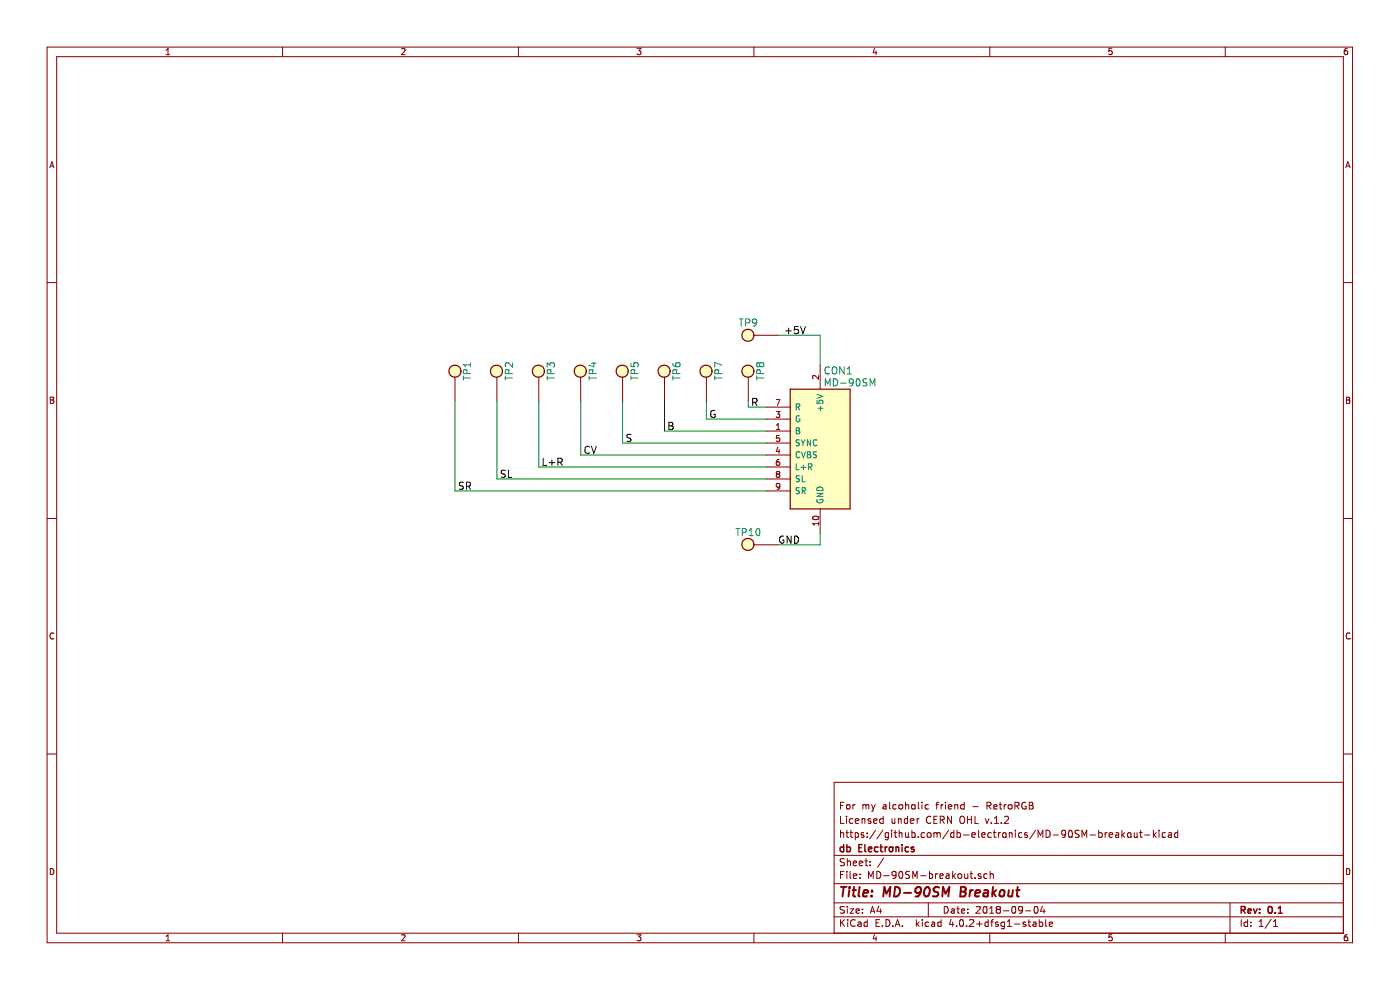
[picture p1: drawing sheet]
EESchema Schematic File Version 2
LIBS:power
LIBS:db-connectors
LIBS:db-diodes
LIBS:db-mcu
LIBS:db-memory
LIBS:db-passives
LIBS:db-sem
LIBS:db-transistors
LIBS:db-vgparts
LIBS:MD-90SM-breakout-cache
EELAYER 25 0
EELAYER END
$Descr A4 11693 8268
encoding utf-8
Sheet 1 1
Title "MD-90SM Breakout"
Date "2018-09-04"
Rev "0.1"
Comp "db Electronics"
Comment1 "https://github.com/db-electronics/MD-90SM-breakout-kicad"
Comment2 "Licensed under CERN OHL v.1.2"
Comment3 "For my alcoholic friend - RetroRGB"
Comment4 ""
$EndDescr
$Comp
L MD-90SM CON1
U 1 1
P 6600 3250
F 0 "CON1" H 7000 3400 60  0000 C CNN
F 1 "MD-90SM" H 7100 3300 60  0000 C CNN
F 2 "db-thparts:MD-90SM" H 7275 3775 60  0001 C CNN
F 3 "http://www.cui.com/product/resource/digikeypdf/md-sm-series.pdf" H 8400 3700 60  0001 C CNN
F 4 "CP-2290-ND" H 7100 3500 60  0001 C CNN "Digikey"
F 5 "CONN RCPT FMALE MINI DIN 9P SLDR" H 7650 3600 60  0001 C CNN "Description"
	1    6600 3250
	1    0    0    -1  
$EndComp
$Comp
L TP_50x100 TP8
U 1 1
P 6250 3150
F 0 "TP8" H 6200 3250 60  0000 C CNN
F 1 "TP_50x100" H 6350 3350 60  0001 C CNN
F 2 "db-smt:TP_50-100" H 6550 3450 60  0001 C CNN
F 3 "" H 6250 3100 60  0001 C CNN
F 4 "#ND" H 6400 3450 60  0001 C CNN "Digikey"
F 5 "0.05\" x 0.10\" SMT Test Point" H 6925 3550 60  0001 C CNN "Description"
	1    6250 3150
	0    1    1    0   
$EndComp
Wire Wire Line
	6250 3400 6400 3400
$Comp
L TP_50x100 TP7
U 1 1
P 5900 3150
F 0 "TP7" H 5850 3250 60  0000 C CNN
F 1 "TP_50x100" H 6000 3350 60  0001 C CNN
F 2 "db-smt:TP_50-100" H 6200 3450 60  0001 C CNN
F 3 "" H 5900 3100 60  0001 C CNN
F 4 "#ND" H 6050 3450 60  0001 C CNN "Digikey"
F 5 "0.05\" x 0.10\" SMT Test Point" H 6575 3550 60  0001 C CNN "Description"
	1    5900 3150
	0    1    1    0   
$EndComp
Wire Wire Line
	5900 3500 6400 3500
$Comp
L TP_50x100 TP6
U 1 1
P 5550 3150
F 0 "TP6" H 5500 3250 60  0000 C CNN
F 1 "TP_50x100" H 5650 3350 60  0001 C CNN
F 2 "db-smt:TP_50-100" H 5850 3450 60  0001 C CNN
F 3 "" H 5550 3100 60  0001 C CNN
F 4 "#ND" H 5700 3450 60  0001 C CNN "Digikey"
F 5 "0.05\" x 0.10\" SMT Test Point" H 6225 3550 60  0001 C CNN "Description"
	1    5550 3150
	0    1    1    0   
$EndComp
Wire Wire Line
	5550 3350 5550 3600
Wire Wire Line
	5550 3600 6400 3600
Wire Wire Line
	5900 3350 5900 3500
Wire Wire Line
	6250 3350 6250 3400
$Comp
L TP_50x100 TP5
U 1 1
P 5200 3150
F 0 "TP5" H 5150 3250 60  0000 C CNN
F 1 "TP_50x100" H 5300 3350 60  0001 C CNN
F 2 "db-smt:TP_50-100" H 5500 3450 60  0001 C CNN
F 3 "" H 5200 3100 60  0001 C CNN
F 4 "#ND" H 5350 3450 60  0001 C CNN "Digikey"
F 5 "0.05\" x 0.10\" SMT Test Point" H 5875 3550 60  0001 C CNN "Description"
	1    5200 3150
	0    1    1    0   
$EndComp
$Comp
L TP_50x100 TP4
U 1 1
P 4850 3150
F 0 "TP4" H 4800 3250 60  0000 C CNN
F 1 "TP_50x100" H 4950 3350 60  0001 C CNN
F 2 "db-smt:TP_50-100" H 5150 3450 60  0001 C CNN
F 3 "" H 4850 3100 60  0001 C CNN
F 4 "#ND" H 5000 3450 60  0001 C CNN "Digikey"
F 5 "0.05\" x 0.10\" SMT Test Point" H 5525 3550 60  0001 C CNN "Description"
	1    4850 3150
	0    1    1    0   
$EndComp
Wire Wire Line
	6400 3700 5200 3700
Wire Wire Line
	5200 3700 5200 3350
Wire Wire Line
	6400 3800 4850 3800
Wire Wire Line
	4850 3800 4850 3350
$Comp
L TP_50x100 TP9
U 1 1
P 6300 2800
F 0 "TP9" H 6250 2900 60  0000 C CNN
F 1 "TP_50x100" H 6400 3000 60  0001 C CNN
F 2 "db-smt:TP_50-100" H 6600 3100 60  0001 C CNN
F 3 "" H 6300 2750 60  0001 C CNN
F 4 "#ND" H 6450 3100 60  0001 C CNN "Digikey"
F 5 "0.05\" x 0.10\" SMT Test Point" H 6975 3200 60  0001 C CNN "Description"
	1    6300 2800
	1    0    0    -1  
$EndComp
Wire Wire Line
	6850 2800 6850 3050
$Comp
L TP_50x100 TP10
U 1 1
P 6300 4550
F 0 "TP10" H 6250 4650 60  0000 C CNN
F 1 "TP_50x100" H 6400 4750 60  0001 C CNN
F 2 "db-smt:TP_50-100" H 6600 4850 60  0001 C CNN
F 3 "" H 6300 4500 60  0001 C CNN
F 4 "#ND" H 6450 4850 60  0001 C CNN "Digikey"
F 5 "0.05\" x 0.10\" SMT Test Point" H 6975 4950 60  0001 C CNN "Description"
	1    6300 4550
	1    0    0    -1  
$EndComp
Text Label 6275 3400 0    60   ~ 0
R
Text Label 5925 3500 0    60   ~ 0
G
Text Label 5575 3600 0    60   ~ 0
B
Text Label 5225 3700 0    60   ~ 0
S
Text Label 4875 3800 0    60   ~ 0
CV
Wire Wire Line
	6500 2800 6850 2800
Text Label 6550 2800 0    60   ~ 0
+5V
$Comp
L TP_50x100 TP3
U 1 1
P 4500 3150
F 0 "TP3" H 4450 3250 60  0000 C CNN
F 1 "TP_50x100" H 4600 3350 60  0001 C CNN
F 2 "db-smt:TP_50-100" H 4800 3450 60  0001 C CNN
F 3 "" H 4500 3100 60  0001 C CNN
F 4 "#ND" H 4650 3450 60  0001 C CNN "Digikey"
F 5 "0.05\" x 0.10\" SMT Test Point" H 5175 3550 60  0001 C CNN "Description"
	1    4500 3150
	0    1    1    0   
$EndComp
$Comp
L TP_50x100 TP2
U 1 1
P 4150 3150
F 0 "TP2" H 4100 3250 60  0000 C CNN
F 1 "TP_50x100" H 4250 3350 60  0001 C CNN
F 2 "db-smt:TP_50-100" H 4450 3450 60  0001 C CNN
F 3 "" H 4150 3100 60  0001 C CNN
F 4 "#ND" H 4300 3450 60  0001 C CNN "Digikey"
F 5 "0.05\" x 0.10\" SMT Test Point" H 4825 3550 60  0001 C CNN "Description"
	1    4150 3150
	0    1    1    0   
$EndComp
$Comp
L TP_50x100 TP1
U 1 1
P 3800 3150
F 0 "TP1" H 3750 3250 60  0000 C CNN
F 1 "TP_50x100" H 3900 3350 60  0001 C CNN
F 2 "db-smt:TP_50-100" H 4100 3450 60  0001 C CNN
F 3 "" H 3800 3100 60  0001 C CNN
F 4 "#ND" H 3950 3450 60  0001 C CNN "Digikey"
F 5 "0.05\" x 0.10\" SMT Test Point" H 4475 3550 60  0001 C CNN "Description"
	1    3800 3150
	0    1    1    0   
$EndComp
Wire Wire Line
	4500 3350 4500 3900
Wire Wire Line
	4500 3900 6400 3900
Wire Wire Line
	4150 3350 4150 4000
Wire Wire Line
	4150 4000 6400 4000
Wire Wire Line
	3800 3350 3800 4100
Wire Wire Line
	3800 4100 6400 4100
Wire Wire Line
	6500 4550 6850 4550
Wire Wire Line
	6850 4550 6850 4450
Text Label 6500 4550 0    60   ~ 0
GND
Text Label 4525 3900 0    60   ~ 0
L+R
Text Label 4175 4000 0    60   ~ 0
SL
Text Label 3825 4100 0    60   ~ 0
SR
$EndSCHEMATC
